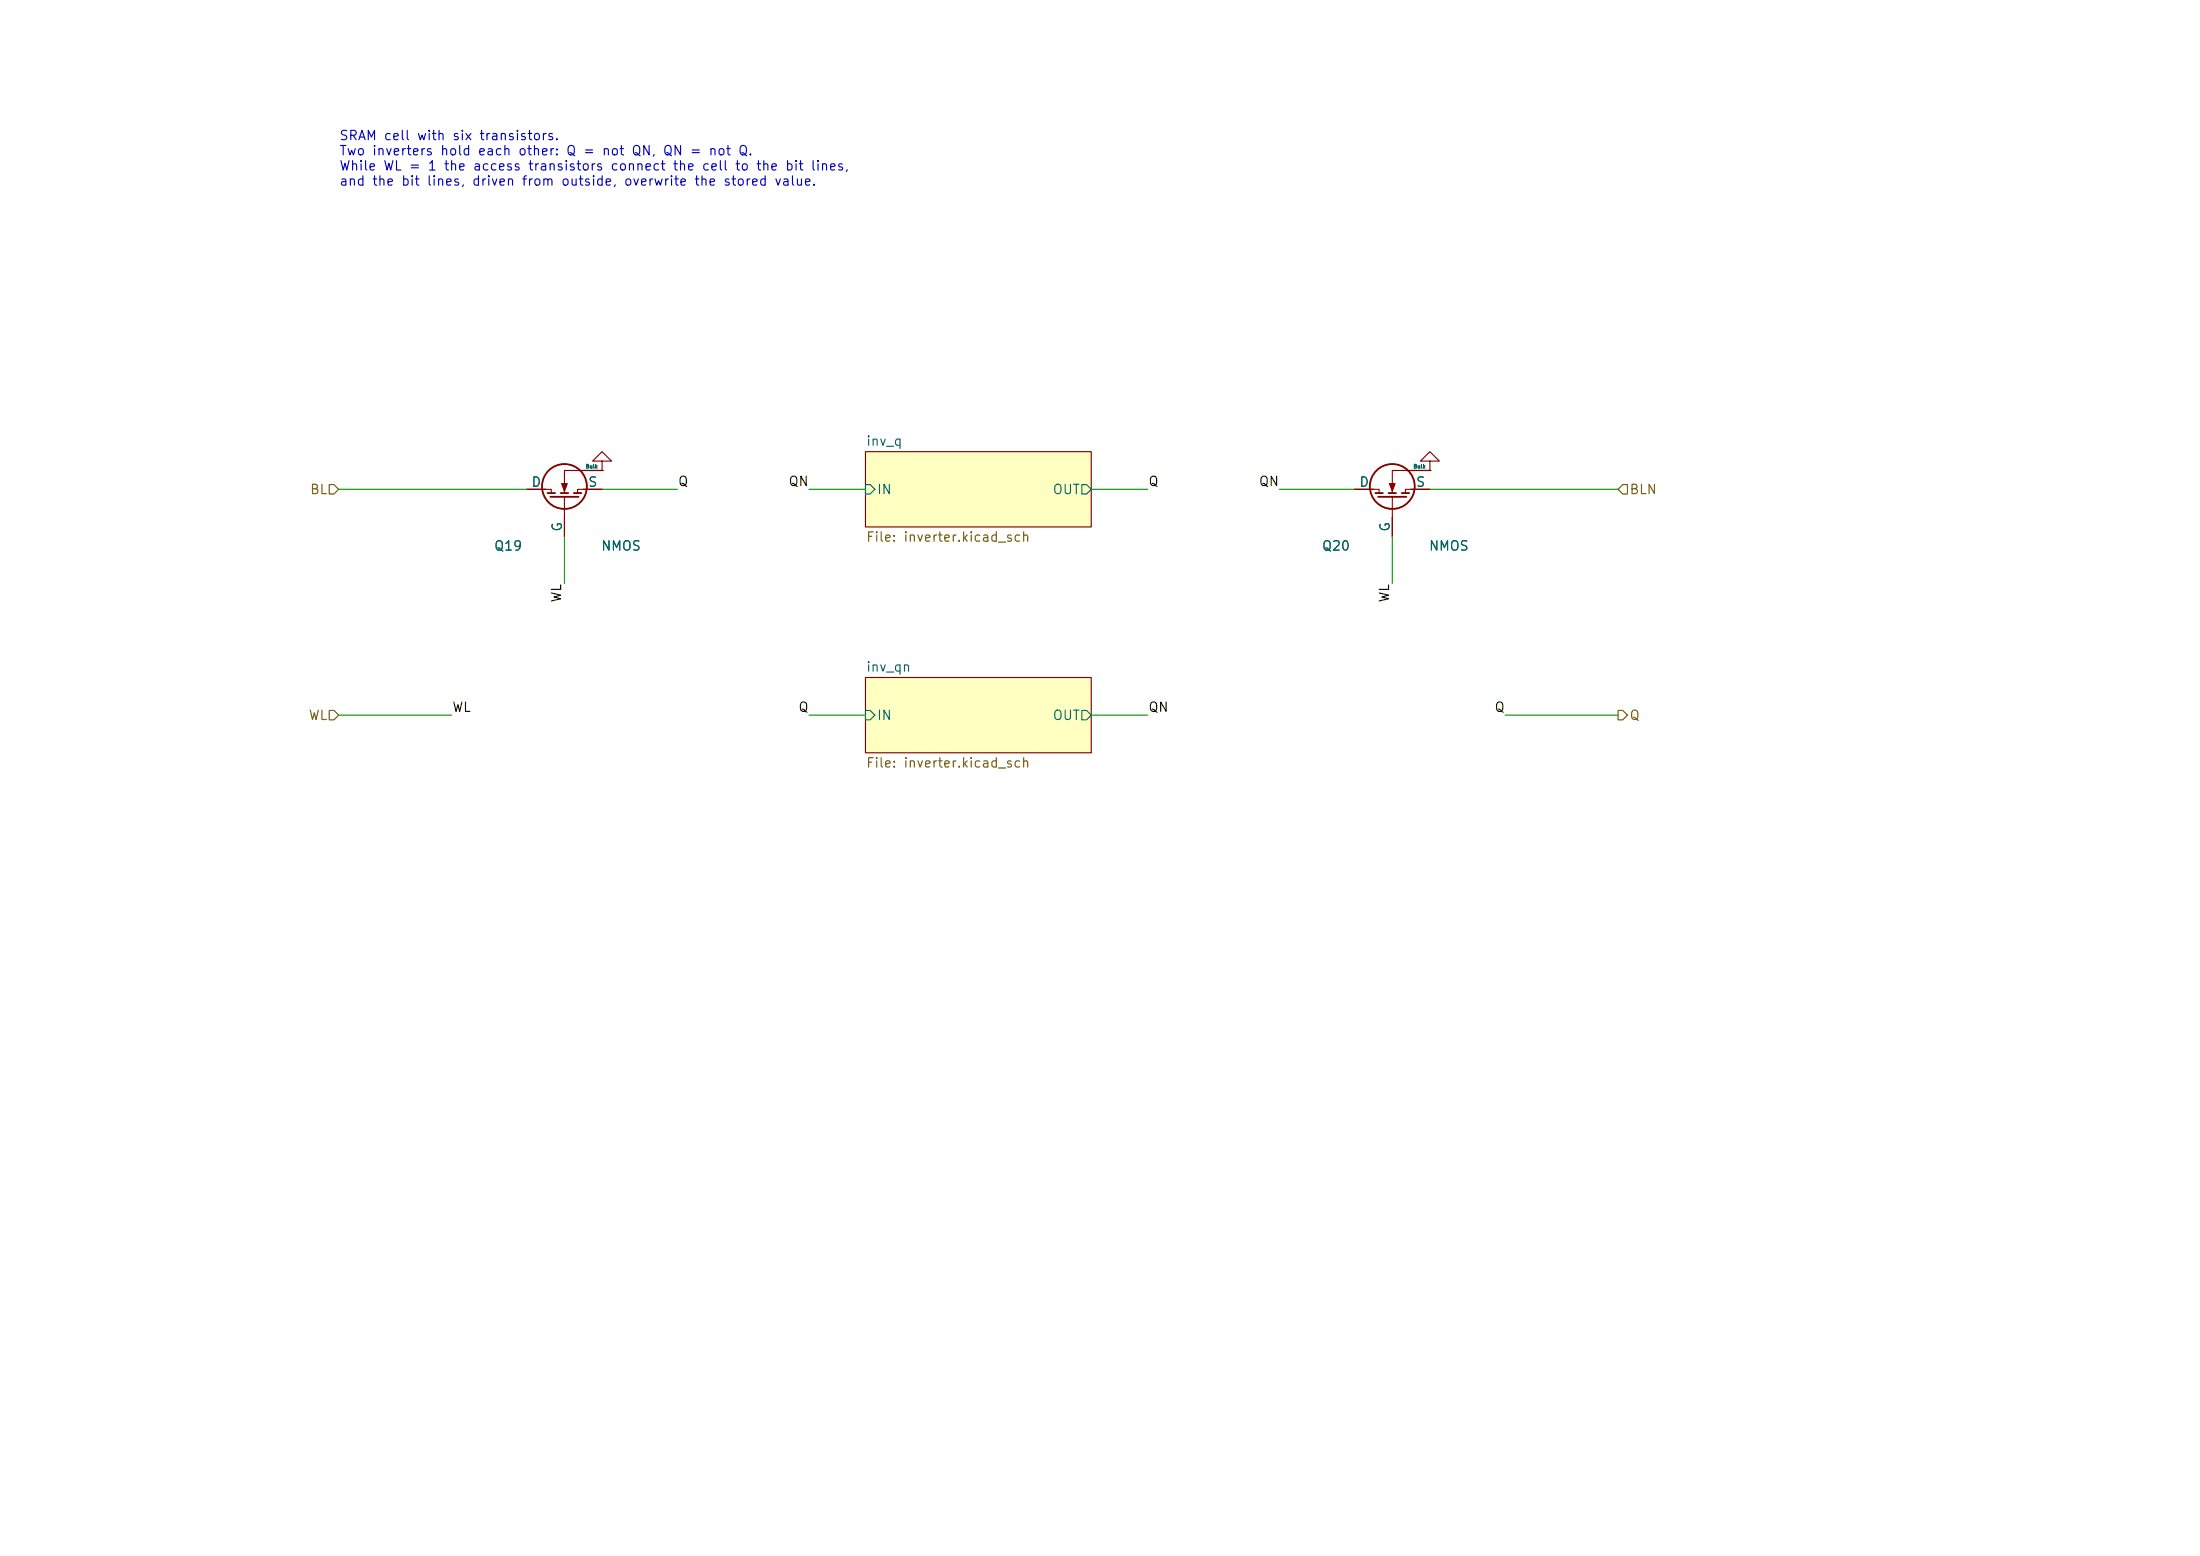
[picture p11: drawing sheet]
<svg xmlns="http://www.w3.org/2000/svg" width="297mm" height="210mm" viewBox="0 0 297 210" stroke-linecap="round" stroke-linejoin="round" font-family="sans-serif">
<g fill="#ffffc2" stroke="#ffffc2" stroke-width=".14">
<path d="M116.8 61h30.5v10.1h-30.5z"/>
<path d="M116.8 91.4h30.5v10.2h-30.5z"/>
</g>
<g fill="none" stroke="#840000" stroke-width=".15">
<path d="M71.1 66h3.3v.5M76.2 67.1v5.3M81.3 62.2h1.2l-1.2-1.2-1.3 1.2h1.3v1.3M81.3 63.5h.1M81.3 66h-3.3v.5M81.3 63.5h-5.1v3M116.8 61h30.5v10.1h-30.5zM182.9 66h3.3v.5M188 67.1v5.3M193 66h-3.3v.5M193 63.5h-5v3M193 62.2h1.3l-1.3-1.2-1.2 1.2h1.2v1.3"/>
<path d="M193 63.5h.1M116.8 91.4h30.5v10.2h-30.5z"/>
</g>
<path d="M116.8 65.4h.7l.6 .6-.6 .7h-.7zM146 65.4h.7l.6 .6-.6 .7h-.7zM116.8 95.9h.7l.6 .6-.6 .7h-.7zM146 95.9h.7l.6 .6-.6 .7h-.7z" fill="none" stroke="#006464" stroke-width=".15"/>
<g fill="none" stroke="#840000" stroke-width=".25">
<path d="M73.9 66.5h1M74.3 67.1h3.8M75.7 66.5h1M77.5 66.5h1M185.7 66.5h1M186.1 67.1h3.8M187.5 66.5h1M189.2 66.5h1"/>
<circle cx="76.2" cy="65.7" r="3"/>
<circle cx="188" cy="65.7" r="3"/>
</g>
<g fill="#840000" stroke="#840000" stroke-width=".15">
<path d="M75.8 65.3h.8l-.4 1z"/>
<path d="M187.6 65.3h.7l-.3 1z"/>
</g>
<path d="M44.4 65.4h.7l.6 .6-.6 .7h-.7zM219.1 65.4h.6v1.3h-.6l-.7-.7zM44.4 95.9h.7l.6 .6-.6 .7h-.7zM218.4 95.9h.7l.6 .6-.6 .7h-.7z" fill="none" stroke="#725600" stroke-width=".15"/>
<path d="M45.7 66h25.4M76.2 72.4v6.3M81.3 66h10.1M109.2 66h7.6M147.3 66h7.6M172.7 66h10.2M188 72.4v6.3M193 66h25.4M45.7 96.5h15.3M109.2 96.5h7.6M147.3 96.5h7.6M203.2 96.5h15.2" fill="none" stroke="#009600" stroke-width=".15"/>
<g font-size="1.3" fill="#0000c2">
<text x="45.7" y="19.2">SRAM cell with six transistors.</text>
<text x="45.7" y="21.3">Two inverters hold each other: Q = not QN, QN = not Q.</text>
<text x="45.7" y="23.3">While WL = 1 the access transistors connect the cell to the bit lines,</text>
<text x="45.7" y="25.4">and the bit lines, driven from outside, overwrite the stored value.</text>
</g>
<g font-size="1.3" fill="#0f0f0f">
<text x="91.4" y="65.9">Q</text>
<text x="106.4" y="65.9">QN</text>
<text x="154.9" y="65.9">Q</text>
<text x="169.9" y="65.9">QN</text>
<text x="76.1" y="81.4" transform="rotate(-90 76.1 81.4)">WL</text>
<text x="187.8" y="81.4" transform="rotate(-90 187.8 81.4)">WL</text>
<text x="61" y="96.4">WL</text>
<text x="107.7" y="96.4">Q</text>
<text x="154.9" y="96.4">QN</text>
<text x="201.7" y="96.4">Q</text>
</g>
<g font-size="1.3" fill="#006464">
<text x="116.8" y="60.5">inv_q</text>
<text x="71.7" y="66">D</text>
<text x="76.2" y="71.9" transform="rotate(-90 76.2 71.9)">G</text>
<text x="79.3" y="66">S</text>
<text x="118.3" y="67">IN</text>
<text x="142" y="67">OUT</text>
<text x="183.4" y="66">D</text>
<text x="187.9" y="71.9" transform="rotate(-90 187.9 71.9)">G</text>
<text x="191.1" y="66">S</text>
<text x="66.6" y="74.6">Q19</text>
<text x="81.1" y="74.6">NMOS</text>
<text x="178.4" y="74.6">Q20</text>
<text x="192.8" y="74.6">NMOS</text>
<text x="116.8" y="91">inv_qn</text>
<text x="118.3" y="97.5">IN</text>
<text x="142" y="97.5">OUT</text>
</g>
<g font-size="1.3" fill="#725600">
<text x="41.8" y="67">BL</text>
<text x="219.9" y="67">BLN</text>
<text x="116.8" y="73.4">File: inverter.kicad_sch</text>
<text x="41.6" y="97.5">WL</text>
<text x="219.9" y="97.5">Q</text>
<text x="116.8" y="103.9">File: inverter.kicad_sch</text>
</g>
<g font-size=".5" fill="#006464">
<text x="79" y="63.3">Bulk</text>
<text x="190.8" y="63.3">Bulk</text>
</g>
</svg>
